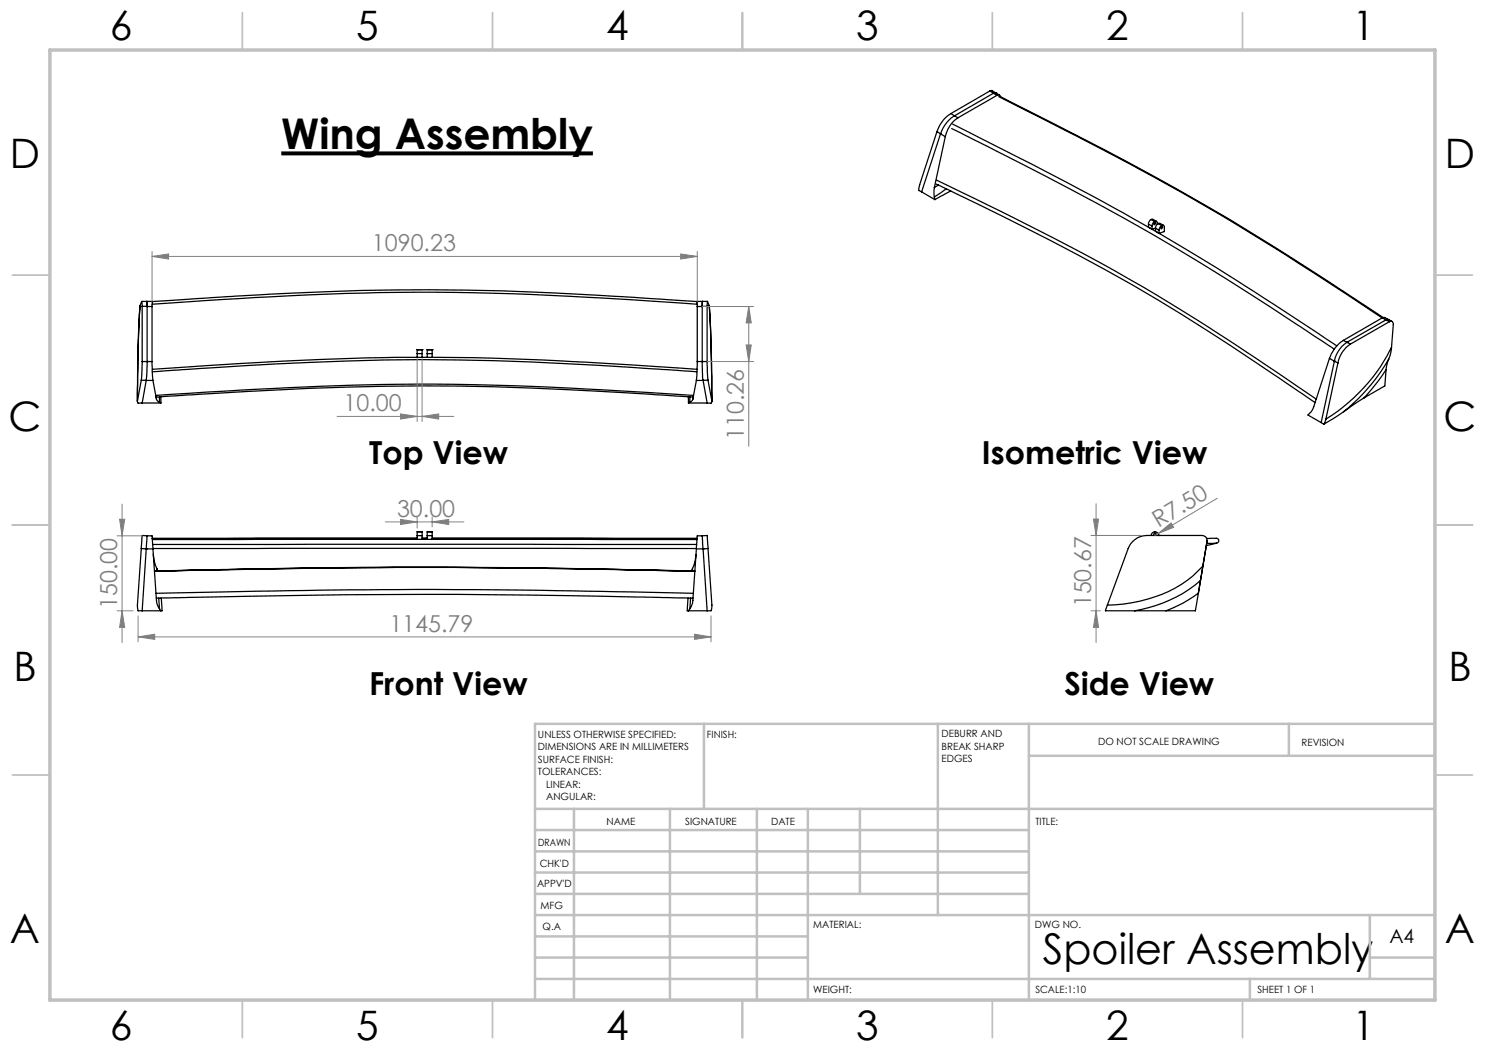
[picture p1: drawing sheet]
<svg xmlns="http://www.w3.org/2000/svg" width="297mm" height="210mm" viewBox="0 0 297 210" stroke-linecap="round" stroke-linejoin="round" font-family="sans-serif">
<g fill="none" stroke="#000" stroke-width=".25">
<path d="M198 18.2l.5-.1 .7 .5M198 18.2l.7 .5M198 18.2l-7.8 4.5M198.7 18.7h.1M198.7 18.7l.7 .4M198.7 18.7l-7.8 4.5M199.2 18.6h.1M199.2 18.6l-.5 .1M199.2 18.6l.7 .4M199.4 19.1a.48 .48 0 0 1 .7 .3M199.4 19.1l-7.8 4.5M199.7 19.3a658 658 0 0 1 50 27.1l12.7 8 14 9.2"/>
<path d="M200 19.3l11.9 6.1a528.9 528.9 0 0 1 58.7 34.1l6 4M184.3 38.4l2.7 1.5M186.9 37.5v1.9M186.9 39.4l.1 .5M187.3 36.8l4.4 2.2a434.9 434.9 0 0 1 64.9 37.2l6.4 4.3M187.4 36a503.2 503.2 0 0 1 49.2 26.2l10.6 6.8 16 10.8M187.4 26.3l-3.5 10.6-.1 1.2 .5 .3M187.4 26.3l.7 .5M187.7 37l-.8 .5M188.1 26.8h.1M188.1 26.8l-3.8 11.6M188.1 26.8l1 .5"/>
<path d="M189.1 27.3l-2.2 10.2M189.2 37.8l-2.3 1.6M190.1 38.2l-3.1 1.7M190.2 22.7a6.5 6.5 0 0 0-2.8 3.6M190.2 22.7l.7 .5M190.3 25.7l.9 .4a1030.1 1030.1 0 0 1 39 20.6 774.6 774.6 0 0 1 34.6 21.7l2 1.4M190.5 24.8a650.7 650.7 0 0 1 52.7 28.7l11.8 7.5 12.4 8.2M190.9 23.2a6.6 6.6 0 0 0-2.8 3.6M190.9 23.2h.1M190.9 23.2l.7 .4M191.6 23.6a6 6 0 0 0-2.5 3.7M229.7 44.8v.6l.7 .5"/>
<path d="M229.7 44.8l.7 .4M230.2 43.9l-.4 .4-.1 .5M230.2 43.9l.4-.1 .7 .5M230.2 43.9l.7 .4M230.4 45.2v.7M230.9 44.3l-.3 .3-.2 .6M230.9 44.3a.33 .33 0 0 1 .4 0 .33 .33 0 0 1 .2 .3v.3M230.9 44.5h.2a.25 .25 0 0 1-.1 .3 .25 .25 0 0 1-.2 .1zM231.1 45.6l-.7 .3M231.1 45.6v.6l.7 .5M231.1 45.6l.7 .5M231.6 44.7l-.4 .4-.1 .5"/>
<path d="M231.6 44.7h.3l.8 .4M231.6 44.7l.7 .4M231.8 46.1v.6M232.2 45.5l.1-.2a.19 .19 0 0 1 .2 .3 .19 .19 0 0 1-.3 0zM232.3 45.1a.33 .33 0 0 1 .4 0 .33 .33 0 0 1 .2 .3v.9l-1.1 .4M232.3 45.1l-.3 .3-.2 .7M28 61.1l-.4 8.2-.1 11M28 61.1l-.3 6.9-.2 12.2M28.3 76.1h.9M28.3 76.1l-.8 4.1M28.3 60.3l.1 1M28.3 60.3l-.3 .8"/>
<path d="M28.4 60.3h2.1M28.4 72.3l-.1 3.8M28.4 61.3h1M28.4 72.3h2M28.4 61.3v11M29.2 76.1h1.4M29.2 76.1h.1M29.2 76.1l-.8 4.5M29.4 60.3v1M29.4 72.3h.1M29.4 72.3l-.2 3.8M29.4 61.3h1"/>
<path d="M29.4 61.3v11M30.4 72.3l.2 3.8M30.4 61.3v11M30.4 60.8a670.1 670.1 0 0 1 68.5-2.1l21.6 .9 18.9 1.2M30.5 74.4l1.2-.1a938 938 0 0 1 52.7-2.4 812.1 812.1 0 0 1 48.1 2l6.8 .5M30.5 60.3l-.1 1M30.6 76.1l.7 3.7M31.2 79.4l5.3-.3a632.8 632.8 0 0 1 92.2-.3l9.9 .6M31.2 79.1a740 740 0 0 1 63.6-2.2l19.6 .7 24.3 1.5M31.3 79.8l.6 .7M31.3 79.4v.4M31.9 79.4v1.1"/>
<path d="M32.2 79.4v1.2M83.4 69.9v.8M83.4 70.7v.8M83.4 69.9h.1M83.4 71.5a764.5 764.5 0 0 0-52.9 2.4M83.4 71.5h3M83.4 70.7h1M83.4 69.9h1M84.4 69.9v.8M84.4 70.7v.8M84.4 69.9h.1M85.4 69.9v.8"/>
<path d="M85.4 70.7v.8M85.4 69.9h.1M85.4 70.7h1M85.4 69.9h1M86.4 69.9v.8M86.4 70.7v.8M86.4 69.9h.1M86.4 71.5a762.5 762.5 0 0 1 53 2.4M137.7 79.4v1.2M138 79.4v1.1M138.6 79.8l-.6 .7M138.6 79.4v.4"/>
<path d="M139.3 76.1l-.7 3.7M139.3 76.1h1.3M139.3 60.3l.2 1M139.3 60.3h.1M139.5 72.3l-.2 3.8M139.5 72.3h1.9M139.5 61.3h.9M139.5 61.3v11M140.4 72.3l.2 3.8M140.4 72.3h.1M140.4 61.3h1M140.4 61.3v11"/>
<path d="M140.5 60.3l-.1 1zM140.6 76.1h1M140.6 76.1h.1M140.6 76.1l.8 4.5M141.4 72.3l.2 3.8M141.4 61.3v11M141.5 60.3h-2.1l-9.8-.6a571.1 571.1 0 0 0-82.4-.5l-16.7 1.1M141.5 60.3l-.1 1M141.5 60.3l.4 .8M141.6 76.1l.8 4.1M141.9 61.1l.3 8.4 .2 10.8M141.9 61.1l.3 6.9 .2 12.2"/>
<path d="M265.9 71.7l-3.2 9.6-.4 1-.7 .7 2.6 1.5M265.9 71.7l1 .5M266.9 72.2h.1M266.9 72.2l-2.7 12.3M266.9 72.2l.7 .4M267.6 72.6l-2.4 11.2M268.7 68.1a6.9 6.9 0 0 0-2.8 3.6M268.7 68.1l.7 .4M269.4 68.5a5.9 5.9 0 0 0-2.5 3.7M269.4 68.5h.1M269.4 68.5l.7 .3M270.1 68.8a5.8 5.8 0 0 0-2.5 3.8"/>
<path d="M272.8 79.6l-4.1 2.7M276.5 63.6l.4-.1 .8 .5M276.5 63.6l.7 .4M276.5 63.6l-7.8 4.5M277.2 64h.1M277.2 64l-7.8 4.5M277.2 64l.7 .3M277.2 73.9l-2.1 3-2.3 2.7M277.2 73.9l-.2 3.3-4.2 2.4M277.7 63.9h.1M277.7 63.9l-.5 .1M277.7 64h-.5"/>
<path d="M277.7 63.9l.7 .4M277.7 71.8a38 38 0 0 1-9 10.5M277.7 71.8l-.5 2.1M277.9 64.3a.51 .51 0 0 1 .6 0 .51 .51 0 0 1 .2 .6l-.4 4.6M277.9 64.3l-7.8 4.5M278.3 69.5a35.1 35.1 0 0 1-13.1 14.3M278.3 69.5l-.2 1.2-.4 1.1M27.5 80.2l.1 .4h.8M28.4 80.6h3.8M31.9 80.5l.3 .1M137.7 80.6h3.7M138 80.5l-.3 .1"/>
<path d="M142.4 80.2l-.2 .4h-.8M264.2 84.5l.6 .3M265.2 83.8l-.4 1M268.7 82.3l-3.9 2.5M28.3 109.7l-.8 11.3 .1 1.2h4.6M28.3 109.7l.9 .1M29.2 109.8h.1M29.2 109.8h1.4M29.2 109.8l-.8 12.4M29.4 107.2l-.2 2.6M29.4 107.2h1l.2 2.6M29.4 107.2l-1-.1-.1 2.6"/>
<path d="M30.4 107.7h53zM30.5 107.9h108.9M30.6 108.9h108.7M30.6 109.7h108.7M30.6 109.8l.7 10.3 .1 .5 .5 1.1M30.7 110.9l.1 1.1 .6 1.7M30.9 114.2l16.3-.3a1778.6 1778.6 0 0 1 83.6 .1l8.2 .2h-2.9a1959.6 1959.6 0 0 0-105.2 0zM30.9 114.3a1878.8 1878.8 0 0 1 108.1 0M31.2 118.7l6.7-.2a1804.7 1804.7 0 0 1 100.8 .2M31.3 119.6h2.6a1998.8 1998.8 0 0 1 104.7 0M31.4 113.7l.1 .5M31.4 113.7v.5"/>
<path d="M31.7 119.6l.2 2.1M32.2 119.6l.2 2.6h-.2M83.4 107.1v-.7h1v.7M83.4 107.1h1M83.4 107.1v.8M84.4 107.7h1M84.4 107.1v.8M85.4 107.1v-.7h1v.7M85.4 107.1h1M85.4 107.1v.8M86.4 107.7h53zM86.4 107.1v.8"/>
<path d="M137.6 119.6l-.2 2.6h.3M138.1 119.6l-.1 2.1M138.5 113.7l-.2 .5M138.5 113.7v.5M139.2 110.9l-.1 1.1-.6 1.7M139.3 109.8l-.7 10.3-.1 .5-.5 1.1M139.3 109.8h1.3M140.4 107.2l.2 2.6M140.4 107.2h-.9l-.2 2.6M140.4 107.2l1-.1 .2 2.6M140.6 109.8h.1M140.6 109.8l.8 12.4"/>
<path d="M141.6 109.7l.8 11.3-.1 .9-.1 .3h-4.5M141.6 109.7l-1 .1M230.3 107.1a.74 .74 0 0 1 .7-.7 .74 .74 0 0 1 .7 .7M230.9 107.1a.24 .24 0 0 1-.1-.4 .24 .24 0 0 1 .4 0 .24 .24 0 0 1-.1 .4M231.7 107.1h.1M239.7 118.6l-3.1 2-3.4 1.6M239.7 118.6l-.6 3.6h-5.9M240.1 116.1a27 27 0 0 1-13.2 6.1M240.1 116.1l-.4 2.5M240.6 113.2a23.8 23.8 0 0 1-14.3 7.4l-4.8 .4M240.6 113.2l-.5 2.9M240.6 113.2l.8-4.9a1.01 1.01 0 0 0-1-1.2h-11a4.1 4.1 0 0 0-3.8 2.6l-4.1 11.3"/>
<path d="M241.3 107.7h.4a2.46 2.46 0 0 1 2 .2v.5l-.4 .2M241.4 108.1l-1.7 10.5M243.3 108.6l-2 .5M243.3 108.6l-2 .1M31.9 121.7l.3 .5M138 121.7l-.3 .5M221.5 121l-.4 1.2h5.8M226.9 122.2h6.3"/>
</g>
<path d="M56.3 30.7h62.3" fill="none" stroke="#000" stroke-width=".79" stroke-linecap="butt"/>
<g fill="none" stroke="#808080" stroke-width=".2">
<path d="M30.4 51.3l3.3-.5v1zM30.4 50.3v10M30.4 51.3h109.1M136.1 50.8l3.4 .5-3.4 .5zM139.5 50.3v10M83.4 71.7v12.6M84.4 71.7v12.6M140.4 61.3h10.3M141.4 72.3h9.3M149.2 69h1l-.4 3.3zM149.8 61.3v28M149.8 61.3l.4 3.3h-1z"/>
<path d="M67.4 83.3h23.4M80.1 82.8l3.3 .5-3.3 .5zM84.4 83.3l3.3-.5v1zM243.5 99.7l-11.9 7M23.4 107.2h5M23.9 103.8h1l-.5 3.4zM24.4 100.8v27.7M77.1 104.4h15.7M80.1 103.9l3.3 .5-3.3 .5zM83.4 103.4v2.2M86.4 104.4l3.3-.5v1zM86.4 103.4v2"/>
<path d="M218.2 107.1h10.2M218.7 103.8h1l-.5 3.3zM219.2 100.7v27.8M231.6 106.7l2.6-2.1 .5 .9zM231.6 106.7l-.6 .4M23.4 122.2h3.2M24.4 122.2l.5 3.3h-1zM27.6 127.4l3.3-.5v1zM27.6 123.2v5.2M27.6 127.4h114.6M138.9 126.9l3.3 .5-3.3 .5zM142.2 123.2v5.2"/>
<path d="M218.2 122.2h1.9M219.2 122.2l.5 3.3h-1z"/>
</g>
<g fill="none" stroke="#c0c0c0" stroke-width=".35">
<path d="M48.5 2.5v7.5M98.5 2.5v7.5M148.5 2.5v7.5M198.5 2.5v7.5M248.5 2.5v7.5M2.5 55h7.5M287 55h7.5M2.5 105h7.5M287 105h7.5M2.5 155h7.5M287 155h7.5M48.5 200v7.5"/>
<path d="M98.5 200v7.5M148.5 200v7.5M198.5 200v7.5M248.5 200v7.5"/>
</g>
<g fill="none" stroke="#c0c0c0" stroke-width=".5">
<path d="M140.8 144.8v17M187.6 144.8v38.2M205.8 144.8v55.2M205.8 151.2h81.2M257.8 144.8v6.4M287 144.8h-180v55.2M107 161.8h180M107 178.8h98.8M107 174.5h98.8M107 170.3h98.8M107 166h98.8M114.8 161.8v38.2"/>
<path d="M134 161.8v38.2M151.4 161.8v38.2M161.6 161.8v38.2M172 161.8v17M107 195.8h180M107 191.5h54.6M107 187.3h54.6M107 183h180M250 195.8v4.2M274 191.5h13M274 183v12.8"/>
</g>
<path d="M10 10h277v190h-277z" fill="none" stroke="#c0c0c0" stroke-width=".7"/>
<g fill="#808080">
<path d="M231.6 106.7l2.6-2.1 .5 .9z"/>
<path d="M30.4 51.3l3.3-.5v1zM136.1 50.8l3.4 .5-3.4 .5zM80.1 82.8l3.3 .5-3.3 .5zM84.4 83.3l3.3-.5v1zM27.6 127.4l3.3-.5v1zM138.9 126.9l3.3 .5-3.3 .5zM80.1 103.9l3.3 .5-3.3 .5zM86.4 104.4l3.3-.5v1z"/>
<path d="M149.2 69h1l-.4 3.3zM149.8 61.3l.4 3.3h-1zM219.2 122.2l.5 3.3h-1zM218.7 103.8h1l-.5 3.3z"/>
<path d="M23.9 103.8h1l-.5 3.4zM24.4 122.2l.5 3.3h-1z"/>
</g>
<g font-size="8.5">
<text x="56.3" y="29.8">Wing Assembly</text>
<text x="208.5" y="192.7">Spoiler Assembly</text>
</g>
<g font-size="8.1">
<text x="22" y="8">6</text>
<text x="71.2" y="8">5</text>
<text x="121.2" y="8">4</text>
<text x="171.3" y="8">3</text>
<text x="221.3" y="8">2</text>
<text x="270.5" y="8">1</text>
<text x="2" y="33.6">D</text>
<text x="289" y="33.6">D</text>
<text x="1.7" y="86.1">C</text>
<text x="288.7" y="86.1">C</text>
<text x="2.7" y="136.1">B</text>
<text x="289.7" y="136.1">B</text>
<text x="2" y="188.6">A</text>
<text x="289" y="188.6">A</text>
<text x="22" y="208">6</text>
<text x="71.2" y="208">5</text>
<text x="121.2" y="208">4</text>
<text x="171.3" y="208">3</text>
<text x="221.3" y="208">2</text>
<text x="270.5" y="208">1</text>
</g>
<g font-size="6.3">
<text x="73.8" y="92.8">Top View</text>
<text x="196.4" y="92.8">Isometric View</text>
<text x="73.8" y="139">Front View</text>
<text x="212.9" y="139">Side View</text>
</g>
<g font-size="4.7" fill="#808080">
<text x="74.4" y="50.3">1090.23</text>
<text x="68.7" y="82.3">10.00</text>
<text x="148.7" y="88" transform="rotate(-90 148.7 88)">110.26</text>
<text x="79.4" y="103.4">30.00</text>
<text x="231.7" y="105.7" transform="rotate(-31 231.7 105.7)">R7.50</text>
<text x="23.4" y="121.8" transform="rotate(-90 23.4 121.8)">150.00</text>
<text x="218.2" y="121.5" transform="rotate(-90 218.2 121.5)">150.67</text>
<text x="77.9" y="126.3">1145.79</text>
</g>
<text font-size="3.9" x="277.9" y="188.5">A4</text>
<g font-size="2">
<text x="107.6" y="147.6">UNLESS OTHERWISE SPECIFIED:</text>
<text x="141.4" y="147.6">FINISH:</text>
<text x="188.3" y="147.5">DEBURR AND</text>
<text x="188.3" y="150">BREAK SHARP</text>
<text x="219.6" y="149">DO NOT SCALE DRAWING</text>
<text x="260.3" y="149.2">REVISION</text>
<text x="107.6" y="150.1">DIMENSIONS ARE IN MILLIMETERS</text>
<text x="107.6" y="152.6">SURFACE FINISH:</text>
<text x="107.6" y="155.1">TOLERANCES:</text>
<text x="188.3" y="152.5">EDGES</text>
<text x="109.2" y="157.6">LINEAR:</text>
<text x="109.2" y="160.1">ANGULAR:</text>
<text x="121.3" y="165">NAME</text>
<text x="137" y="164.9">SIGNATURE</text>
<text x="154.2" y="164.9">DATE</text>
<text x="207.1" y="164.9">TITLE:</text>
<text x="107.6" y="169.1">DRAWN</text>
<text x="107.9" y="173.3">CHK'D</text>
<text x="107.4" y="177.4">APPV'D</text>
<text x="108.1" y="181.8">MFG</text>
<text x="108.5" y="186">Q.A</text>
<text x="162.6" y="185.5">MATERIAL:</text>
<text x="207" y="185.5">DWG NO.</text>
<text x="162.6" y="198.5">WEIGHT:</text>
<text x="207.1" y="198.6">SCALE:1:10</text>
<text x="251.5" y="198.6">SHEET 1 OF 1</text>
</g>
</svg>
